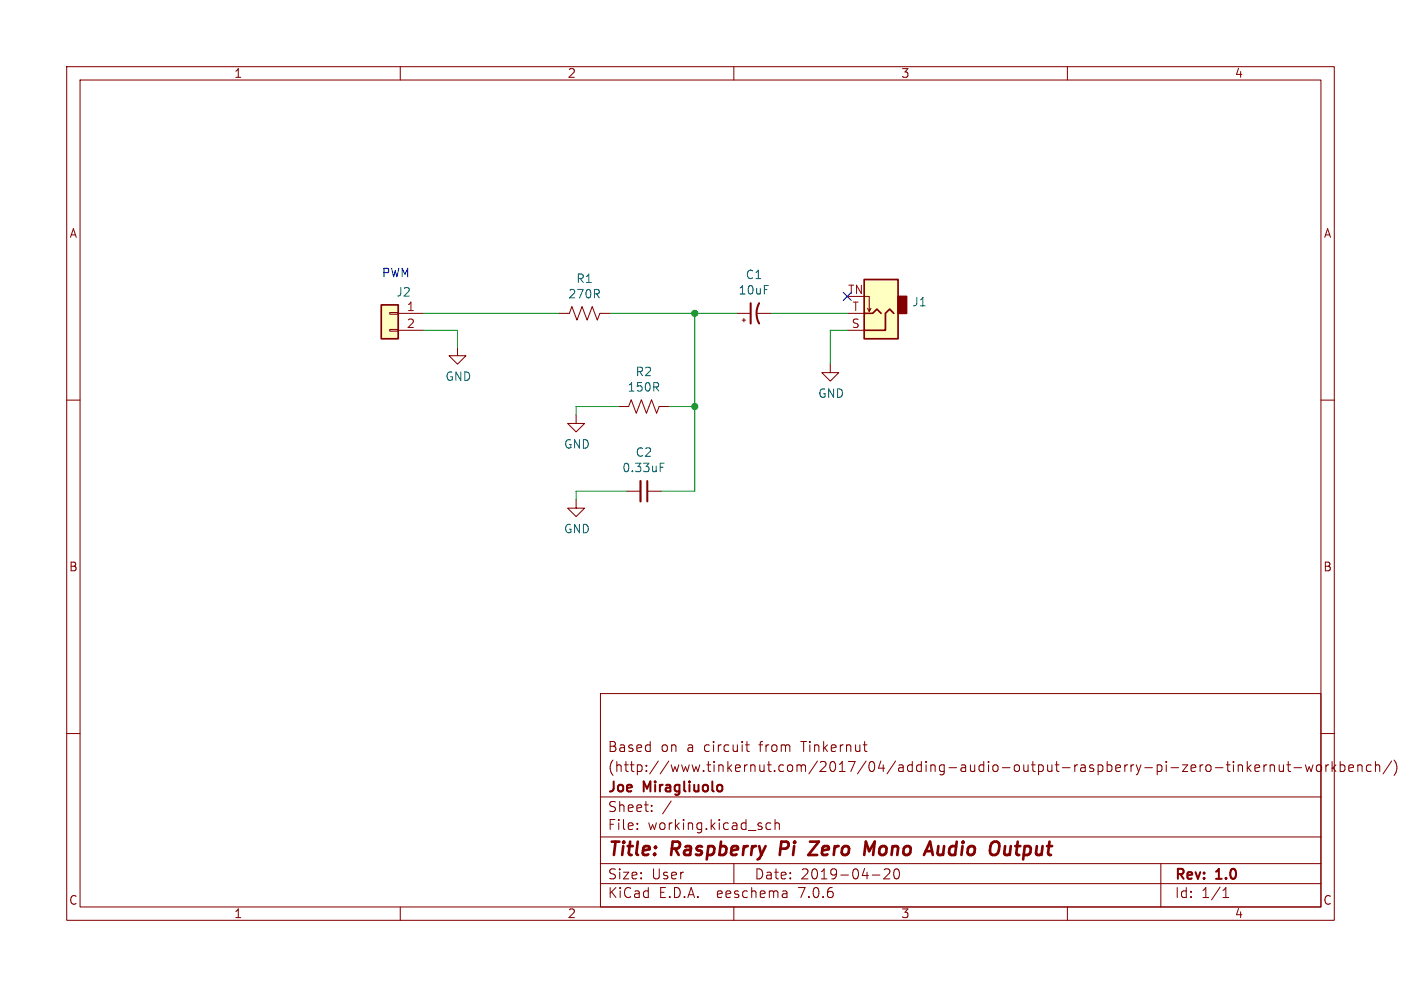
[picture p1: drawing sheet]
<svg xmlns="http://www.w3.org/2000/svg" width="210mm" height="148mm" viewBox="0 0 210 148" stroke-linecap="round" stroke-linejoin="round" font-family="sans-serif">
<g fill="none" stroke="#840000" stroke-width=".15">
<path d="M10 10h190v128h-190zM12 12h186v124h-186zM60 10v2M110 10v2M160 10v2M10 60h2M58.4 49.4h1.3v.3h-1.3zM58.4 46.9h1.3v.2h-1.3zM59.7 49.5h3.8M59.7 47h3.8M68.6 52.1v1.2h1.2l-1.2 1.3-1.3-1.3h1.3M83.8 47h1.5l.4-1 .8 2 .7-2 .8 2 .8-2 .7 2 .4-1h1.5"/>
<path d="M110.5 47h2M111.3 48h.5M111.5 47.8v.5M113.5 47h2.1M124.5 54.6v1.3h1.2l-1.2 1.3-1.3-1.3h1.3M127 49.5h2.5M127 47h2.5M129.5 44.5h.8v2.2l.3-.5M130 46.2l.3 .5M198 60h2M86.4 62.2v1.3h1.2l-1.2 1.3-1.3-1.3h1.3M86.4 74.9v1.3h1.2l-1.2 1.3-1.3-1.3h1.3"/>
<path d="M92.7 61h1.5l.4-1.1 .8 2.1 .7-2.1 .8 2.1 .8-2.1 .7 2.1 .4-1h1.5M94 73.7h2M97 73.7h2.1M10 110h2M90 104h108v32h-108zM90 119.5h108M111.8 111.7h.5M112 111.2v1.3v.1l.3 .1M179.9 114.7v1M180.3 114.7l-.3 .1-.1 .2M180.8 114.8a.41 .41 0 0 1 .4-.1 .41 .41 0 0 1 .3 .3v.4a.41 .41 0 0 1-.4 .3 .41 .41 0 0 1-.4-.3zM182.2 115.1h1.1"/>
<path d="M183.8 114.7h.6M184 114.2v1.3l.1 .1 .3 .1M184.9 114.2v.1M184.9 114.7v1M185.6 114.8a.37 .37 0 0 1 .6 .1v.8M185.6 114.7v1M187 114.2v1.5M187.1 115.1l.4 .6M187.5 114.7l-.5 .6M188.1 115.2l.7-.2-.1-.2-.4-.1-.2 .2 .1 .7h.5M189.5 114.7v1M189.9 114.7l-.3 .1-.1 .2"/>
<path d="M190.4 114.8a.37 .37 0 0 1 .6 .1v.8M190.4 114.7v1M191.7 114.7l.1 .9a.41 .41 0 0 0 .6-.1M192.4 114.7v1M192.9 114.7h.6M193.1 114.2v1.3l.1 .1 .3 .1M194 115.1h1.1M195.7 114.7l.3 1 .2-.7 .3 .7 .3-1M197.5 114.8a.41 .41 0 0 1 .6 .2v.4a.41 .41 0 0 1-.4 .3 .41 .41 0 0 1-.4-.3v-.4zM198 110h2M198.7 114.7v1M199.2 114.7l-.3 .1-.2 .2"/>
<path d="M199.7 114.2v1.5M199.8 115.1l.4 .6M200.2 114.7l-.5 .6M200.9 114.8l.4-.1 .3 .3v.4l-.1 .2h-.6M200.9 114.2v1.5M202.2 115.2l.7-.2-.1-.2-.4-.1-.2 .2v.7h.6M203.5 114.8a.37 .37 0 0 1 .7 .1v.8M203.5 114.7v1M205.5 114.8l-.4-.1-.3 .3v.4l.2 .2h.5M206.2 114.8a.37 .37 0 0 1 .6 .1v.8M206.2 114.2v1.5M208.6 114.1l-1.3 1.9"/>
<path d="M209 114a1.72 1.72 0 0 1 0 2.3M60 136v2M90 132.5h108M90 129.5h108M90 125.5h108M95.5 124.2v.2M95.5 123.5v.1M97.7 121.5v.2M97.7 120.8v.1M100.6 120.1l-1.3 1.9M110 136v2M110 129.5v3"/>
<path d="M115.5 123.5l-.4-.1-.3 .3v.4l.2 .2h.5M116.2 123.5a.37 .37 0 0 1 .6 .1v.8M116.2 122.9v1.5M117.9 133.7l.1 .9M118 134.5l-.2 .1M118 133.9l-.2 .1M130.8 131.2h1.1M132.5 130.4l.3-.1 .5 .1a.41 .41 0 0 1 0 .5l-.8 .9h.9M134.2 130.4l.3-.1a.94 .94 0 0 1 0 1.5h-.2a1 1 0 0 1-.1-1.4zM160 136v2M174 129.5v6.5M183.3 134.6h.9"/>
<path d="M183.3 133.5l.5-.4v1.5"/>
</g>
<path d="M117.1 126.2l-.2 2M121.4 126.2h1.3l-1.5 2h1.3M129.8 126.2l.5 1.4 .8-1.4-.2 2M140.7 126.9l-.2 1 .1 .2 .2 .1 .5-.1M151.4 128l-.3 .2h-.3M151.5 126.9l-.1 1.3" fill="none" stroke="#840000" stroke-width=".4"/>
<g fill="#ffffc2" stroke="#ffffc2" stroke-width=".15">
<path d="M129.5 41.9h5.1v8.9h-5.1z"/>
<path d="M57.1 45.7h2.6v5.1h-2.6z"/>
</g>
<path d="M134.6 44.5h1.3v2.5h-1.3z" fill="#840000" stroke="#840000" stroke-width=".25"/>
<path d="M57.1 45.7h2.6v5.1h-2.6zM129.5 41.9h5.1v8.9h-5.1zM129.5 47h1.3l.6-.6 .7 .6M134 47l-.7-.6-.6 .6v2.5h-3.2" fill="none" stroke="#840000" stroke-width=".25"/>
<path d="M112.5 45.5v3M113.8 45.5a3.2 3.2 0 0 0 0 3M97 72.1v3.1" fill="none" stroke="#840000" stroke-width=".3"/>
<path d="M96 72.1v3.1" fill="none" stroke="#840000" stroke-width=".33"/>
<path d="M99 70.1h.4M99 69.5h.6" fill="none" stroke="#006464" stroke-width=".15"/>
<path d="M63.5 49.5h5.1v2.6M63.5 47h20.3M91.4 47h19.1M104.1 47v26.7h-5M115.6 47h11.4M127 49.5h-2.5v5.1M92.7 61h-6.3v1.2M94 73.7h-7.6v1.2M100.3 61h3.8" fill="none" stroke="#009600" stroke-width=".15"/>
<path d="M126.4 43.8l1.2 1.3M127.6 43.8l-1.2 1.3" fill="none" stroke="#000084" stroke-width=".15"/>
<g fill="#009600" stroke="#009600" stroke-width=".15">
<circle cx="104.1" cy="47" r=".46"/>
<circle cx="104.1" cy="61" r=".46"/>
</g>
<g font-size="2.8" fill="#840000">
<text x="91" y="128.9">Title:</text>
<text x="100.7" y="128.9">Raspberry</text>
<text x="117.8" y="128.9">Pi</text>
<text x="123" y="128.9">Zero</text>
<text x="132" y="128.9">Mono</text>
<text x="142.1" y="128.9">Audio</text>
<text x="152.5" y="128.9">Output</text>
</g>
<g font-size="2.1" fill="#840000">
<text x="91" y="113">Based</text>
<text x="99" y="113">on</text>
<text x="103" y="113">a</text>
<text x="105.7" y="113">circuit</text>
<text x="114.1" y="113">from</text>
<text x="120.6" y="113">Tinkernut</text>
<text x="91" y="119.2">Joe</text>
<text x="91" y="116">(http://www.tinkernut.com/2017/04/adding-audio-output-raspberry-pi-zero-tinkernut-workbench/)</text>
<text x="96.5" y="119.2">Miragliuolo</text>
<text x="91" y="124.7">File:</text>
<text x="91" y="122">Sheet:</text>
<text x="97.1" y="124.7">working.kicad_sch</text>
<text x="91" y="134.9">KiCad</text>
<text x="91" y="132.1">Size:</text>
<text x="97.7" y="132.1">User</text>
<text x="98.7" y="134.9">E.D.A.</text>
<text x="107.6" y="134.9">eeschema</text>
<text x="113" y="132.1">Date:</text>
<text x="120" y="134.9">7.0.6</text>
<text x="120" y="132.1">2019-04-20</text>
<text x="176" y="132.3">Rev:</text>
<text x="176" y="134.9">Id:</text>
<text x="180.1" y="134.9">1/1</text>
<text x="182.4" y="132.3">1.0</text>
</g>
<g font-size="1.8" fill="#840000">
<text x="35" y="11.9">1</text>
<text x="85" y="11.9">2</text>
<text x="135" y="11.9">3</text>
<text x="185" y="11.9">4</text>
<text x="10.3" y="35.9">A</text>
<text x="198.4" y="35.9">A</text>
<text x="10.3" y="85.9">B</text>
<text x="198.3" y="85.9">B</text>
<text x="10.3" y="135.9">C</text>
<text x="35" y="137.9">1</text>
<text x="85" y="137.9">2</text>
<text x="135" y="137.9">3</text>
<text x="185" y="137.9">4</text>
<text x="198.3" y="135.9">C</text>
</g>
<text font-size="1.8" fill="#0000c2" x="57.1" y="41.7">PWM</text>
<g font-size="1.8" fill="#006464">
<text x="59.3" y="44.7">J2</text>
<text x="85.1" y="45">270R</text>
<text x="86.3" y="42.6">R1</text>
<text x="110.6" y="44.4">10uF</text>
<text x="111.7" y="42.1">C1</text>
<text x="136.7" y="46.2">J1</text>
<text x="66.7" y="57.3">GND</text>
<text x="94" y="58.9">150R</text>
<text x="95.2" y="56.6">R2</text>
<text x="122.6" y="59.9">GND</text>
<text x="84.5" y="67.5">GND</text>
<text x="93.2" y="71">0.33uF</text>
<text x="95.2" y="68.7">C2</text>
<text x="84.5" y="80.2">GND</text>
</g>
<g font-size="1.8" fill="#a90000">
<text x="60.9" y="46.7">1</text>
<text x="127" y="44.2">TN</text>
<text x="127.7" y="46.7">T</text>
<text x="60.9" y="49.3">2</text>
<text x="127.6" y="49.3">S</text>
</g>
</svg>
